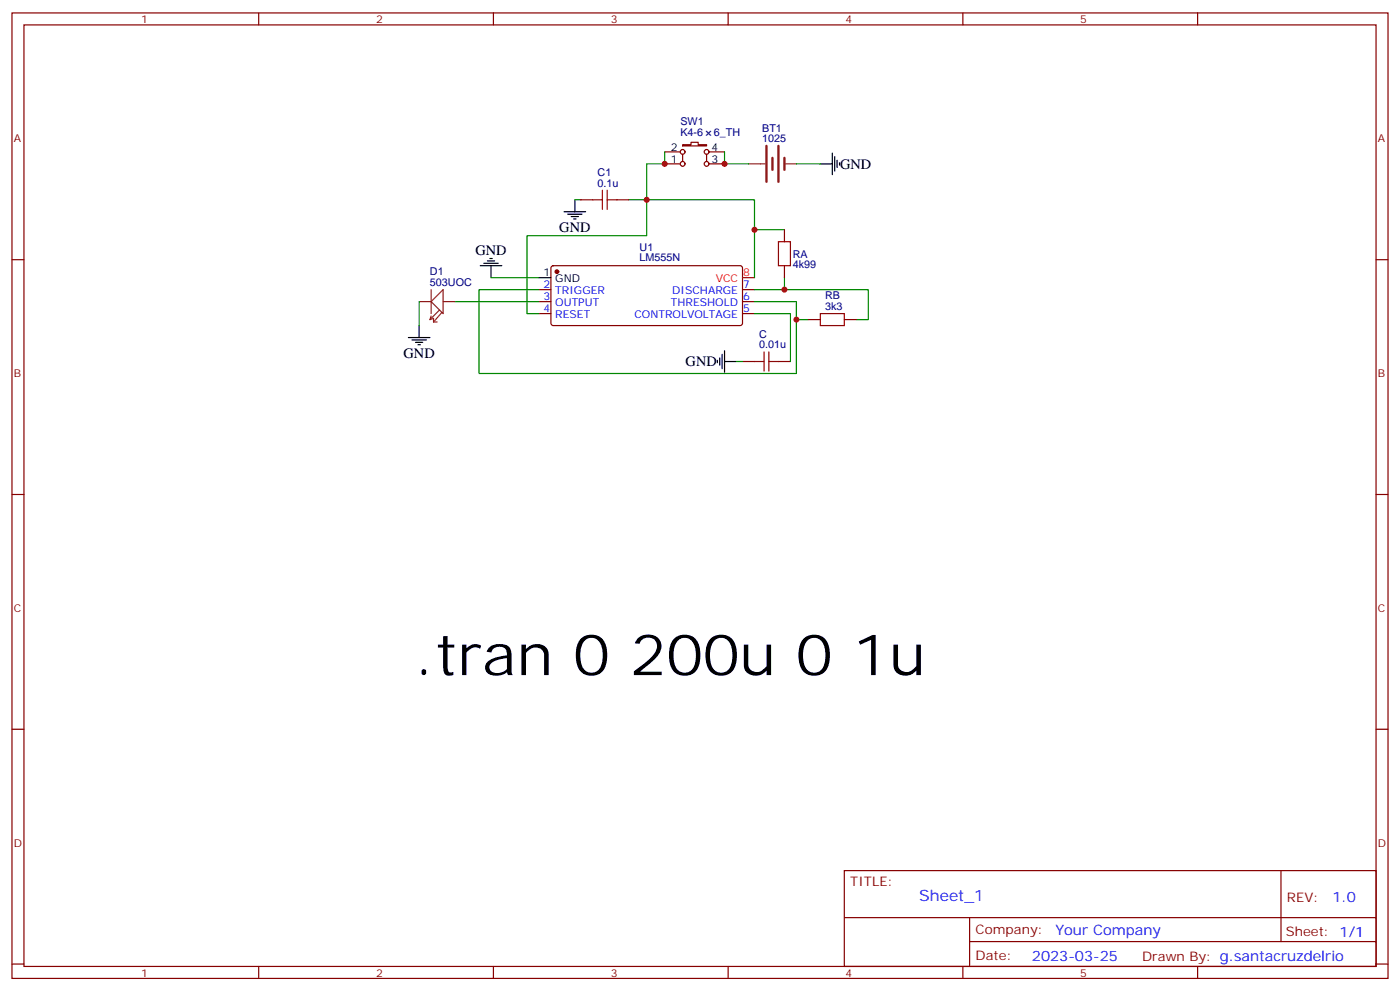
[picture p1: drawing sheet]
<svg xmlns="http://www.w3.org/2000/svg" width="412mm" height="292mm" viewBox="0 0 412 292" stroke-linecap="round" stroke-linejoin="round" font-family="sans-serif">
<g fill="none" stroke="#870000" stroke-width=".35">
<path d="M3.5 3.8h405.4v284.3h-405.4zM7.1 7.3h398.2v277.3h-398.2zM76.2 3.8v3.5M145.3 3.8v3.5M214.5 3.8v3.5M283.6 3.8v3.5M352.8 3.8v3.5M171.1 58.8h3.5M181.7 58.8h3.5M195.8 48.3h4.6M195.8 44.7h4.6M201.1 42.6h2.5v-.7h2.1v.7h2.4v.4h-7z"/>
<path d="M201.1 45.4v2.2M208.1 45.4v2.2M208.8 48.3h4.6M208.8 44.7h4.6M3.5 76.5h3.6M162.5 78.5l.5-.3 55.3 .1 .4 .7v16.5l-.7 .4-55.3-.1-.4-.6v-16.2zM231.1 67.7v3.5M231.1 78.2v3.6M405.3 76.5h3.6M158.7 85.3h3.6M158.7 88.8h3.6M158.7 92.4h3.6"/>
<path d="M218.7 85.3h3.5M218.7 88.8h3.5M218.7 92.4h3.5M238.1 94.1h3.6M248.7 94.1h3.5M218.7 106.5h3.5M229.3 106.5h3.5M3.5 145.6h3.6M405.3 145.6h3.6M3.5 214.8h3.6M405.3 214.8h3.6M248.7 256.4h156.6v28.2h-156.6z"/>
<path d="M377.3 256.4v20.9M248.7 270.2h156.5M285.6 277.3h119.6M285.6 270.2v14.2M3.5 283.9h3.6M76.2 284.6v3.5M145.3 284.6v3.5M214.5 284.6v3.5M283.6 284.6v3.5M352.8 284.6v3.5M405.3 283.9h3.6"/>
<circle cx="201.1" cy="44.7" r=".71"/>
<circle cx="201.1" cy="48.3" r=".71"/>
<circle cx="208.1" cy="44.7" r=".71"/>
<circle cx="208.1" cy="48.3" r=".71"/>
</g>
<circle cx="164" cy="80" r=".53" fill="#870000" stroke="#870000" stroke-width=".35"/>
<g fill="none" stroke="#000" stroke-width=".35">
<path d="M169.3 58.8v3.6M241.7 48.3h3.5M245.2 45.1v6.3M245.9 46.1v4.3M246.6 47.2v2.1M247.3 47.9v.7M141.5 78.2h6.3M142.5 77.5h4.3M143.6 76.8h2.1M144.3 76.1h.7M144.6 78.2v3.6M166.2 62.4h6.3"/>
<path d="M167.2 63.1h4.2M168.3 63.8h2.1M169 64.5h.7M120.3 99.4h6.3M123.5 95.9v3.5M158.7 81.8h3.6M121.4 100.1h4.2M122.4 100.8h2.1M123.1 101.5h.7M211.3 106.1v.7M212 105.4v2.1M212.7 104.4v4.2"/>
<path d="M213.4 106.5h3.6M213.4 103.3v6.3"/>
</g>
<path d="M218.7 81.8h3.5" fill="none" stroke="#f00" stroke-width=".35"/>
<g fill="none" stroke="#008700" stroke-width=".35">
<path d="M169.3 58.8h1.8M185.2 58.8h37v8.9M195.8 44.7v3.6h-5.3v21.1h-35.3v23h3.5M213.4 44.7v3.6h7.1M234.6 48.3h7.1M231.1 67.7h-8.9v14.1M123.5 88.8v7.1M134.1 88.8h24.6M144.6 81.8h14.1M158.7 85.3h-17.6v24.7h93.5v-21.2h-12.4M222.2 92.4h10.6v14.1M231.1 81.8v3.5h-8.9"/>
<path d="M231.1 85.3h24.7v8.8h-3.6M234.6 94.1h3.5M217 106.5h1.7"/>
</g>
<path d="M220.5 48.3h4.9M231.1 48.3h3.5M123.5 88.8h3.5M126.6 94.1l1.1-.3v1M127 88.8l3.5-3.5v7.1zM127 85.3v7.1M127 93.1l-.4 1M127.7 94.8h1.1M129.5 91.3l-2.9 2.8M130.2 92l-2.5 2.8M130.5 88.8h3.6" fill="none" stroke="#8c2424" stroke-width=".35"/>
<path d="M225.8 43v10.6M227.5 46.5v3.5M229.3 43v10.6M231.1 46.5v3.5" fill="none" stroke="#8c2424" stroke-width=".71"/>
<path d="M174.6 58.8h2.8M177.4 56v5.7M178.9 58.8h2.8M178.9 56v5.7M229.3 71.2h3.5v7h-3.5zM241.7 92.4h7v3.5h-7zM222.2 106.5h2.9M225.1 103.6v5.7M226.5 106.5h2.8M226.5 103.6v5.7" fill="none" stroke="#a10000" stroke-width=".35"/>
<g fill="#c00">
<circle cx="222.3" cy="67.7" r=".88"/>
<circle cx="234.6" cy="94.1" r=".88"/>
<circle cx="231.1" cy="85.3" r=".88"/>
<circle cx="190.5" cy="58.8" r=".88"/>
<circle cx="195.8" cy="48.3" r=".88"/>
<circle cx="213.4" cy="48.3" r=".88"/>
</g>
<text font-size="16.9" x="122" y="198.8">.tran 0 200u 0 1u</text>
<text font-size="4.6" fill="#00f" x="270.8" y="265.4">Sheet_1</text>
<g font-size="4.2">
<text x="247.5" y="49.7">GND</text>
<text x="164.8" y="68.4">GND</text>
<text x="140.1" y="75.1">GND</text>
<text x="118.9" y="105.4">GND</text>
<text x="202" y="107.9">GND</text>
</g>
<g font-size="4.2" fill="#00f">
<text x="392.5" y="265.7">1.0</text>
<text x="310.9" y="275.2">Your Company</text>
<text x="304" y="283">2023-03-25</text>
</g>
<g font-size="3.9" fill="#800">
<text x="250.5" y="261">TITLE:</text>
<text x="379.1" y="265.7">REV:</text>
<text x="287.4" y="275.2">Company:</text>
<text x="378.7" y="275.8">Sheet: 1/1</text>
<text x="287.4" y="282.9">Date:</text>
<text x="336.4" y="282.9">Drawn By: g.santacruzdelrio</text>
</g>
<g font-size="3.2" fill="#800">
<text x="41.6" y="6.8">1</text>
<text x="110.8" y="6.8">2</text>
<text x="179.9" y="6.8">3</text>
<text x="249.1" y="6.8">4</text>
<text x="318.2" y="6.8">5</text>
<text x="4.1" y="41.9">A</text>
<text x="405.9" y="41.9">A</text>
<text x="4.1" y="111.1">B</text>
<text x="405.9" y="111.1">B</text>
<text x="4.1" y="180.2">C</text>
<text x="405.9" y="180.2">C</text>
<text x="4.1" y="249.3">D</text>
<text x="405.9" y="249.3">D</text>
<text x="41.6" y="287.6">1</text>
<text x="110.8" y="287.6">2</text>
<text x="179.9" y="287.6">3</text>
<text x="249.1" y="287.6">4</text>
<text x="318.2" y="287.6">5</text>
</g>
<g font-size="3.2" fill="#000080">
<text x="200.4" y="40">K4-6</text>
<text x="200.4" y="36.8">SW1</text>
<text x="210.3" y="40">6_TH</text>
<text x="224.5" y="41.9">1025</text>
<text x="224.5" y="38.7">BT1</text>
<text x="176.1" y="51.8">C1</text>
<text x="176" y="55">0.1u</text>
<text x="188.4" y="77">LM555N</text>
<text x="188.4" y="73.8">U1</text>
<text x="233.5" y="75.9">RA</text>
<text x="126.7" y="81.1">D1</text>
<text x="233.5" y="79">4k99</text>
<text x="126.7" y="84.2">503UOC</text>
<text x="243.1" y="88.1">RB</text>
<text x="243.1" y="91.3">3k3</text>
<text x="223.7" y="99.4">C</text>
<text x="223.7" y="102.6">0.01u</text>
</g>
<g font-size="3.2">
<text x="197.7" y="47.9">1</text>
<text x="197.7" y="44.4">2</text>
<text x="209.5" y="47.9">3</text>
<text x="209.5" y="44.4">4</text>
<text x="160.1" y="81.4">1</text>
<text x="163.6" y="83.2">GND</text>
</g>
<g font-size="3.2" fill="#f00">
<text x="210.8" y="83.2">VCC</text>
<text x="218.9" y="81.4">8</text>
</g>
<g font-size="3.2" fill="#00f">
<text x="160.1" y="84.9">2</text>
<text x="160.1" y="88.5">3</text>
<text x="163.6" y="86.7">TRIGGER</text>
<text x="198" y="86.7">DISCHARGE</text>
<text x="218.9" y="88.5">6</text>
<text x="218.9" y="84.9">7</text>
<text x="160.1" y="92">4</text>
<text x="163.6" y="90.2">OUTPUT</text>
<text x="163.6" y="93.8">RESET</text>
<text x="186.9" y="93.8">CONTROLVOLTAGE</text>
<text x="197.6" y="90.2">THRESHOLD</text>
<text x="218.9" y="92">5</text>
</g>
</svg>
